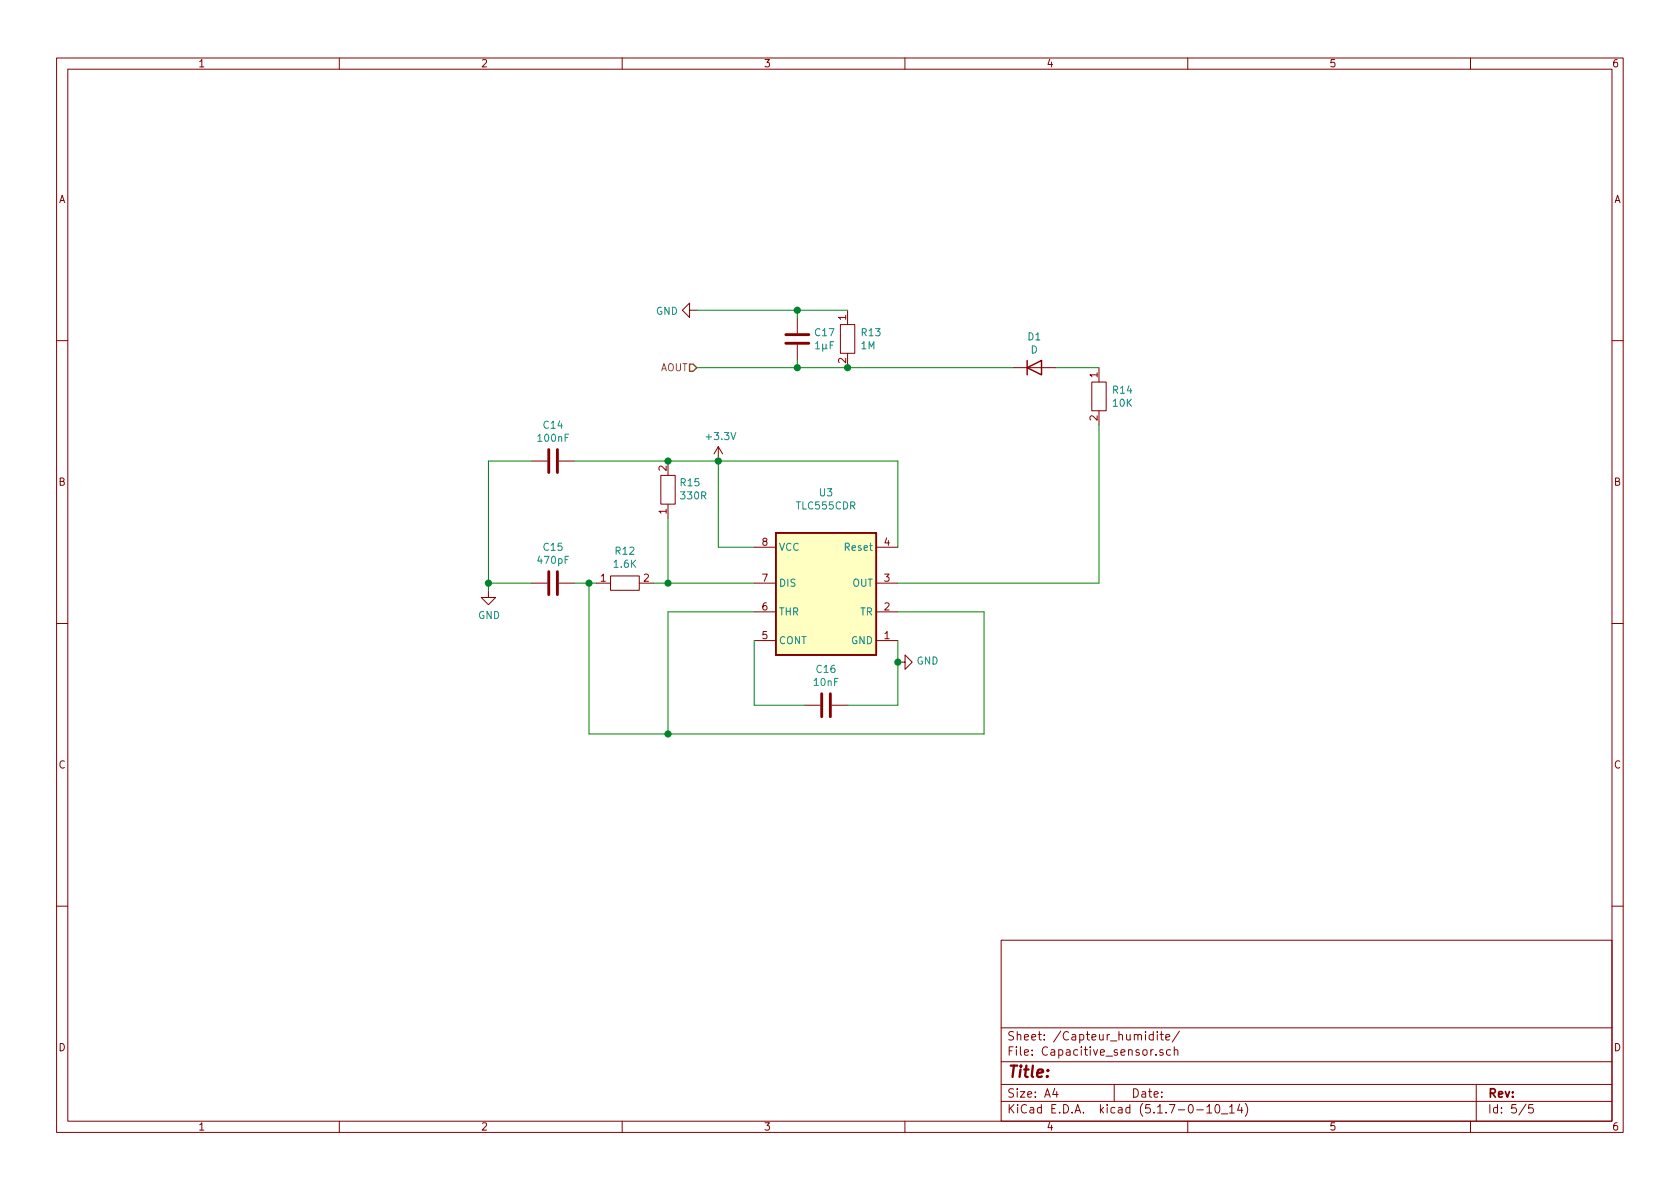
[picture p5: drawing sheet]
EESchema Schematic File Version 4
EELAYER 30 0
EELAYER END
$Descr A4 11693 8268
encoding utf-8
Sheet 5 5
Title ""
Date ""
Rev ""
Comp ""
Comment1 ""
Comment2 ""
Comment3 ""
Comment4 ""
$EndDescr
$Comp
L Kube_library:ICM7555xB U3
U 1 1
P 5750 4000
F 0 "U3" H 5750 4581 50  0000 C CNN
F 1 "TLC555CDR" H 5750 4490 50  0000 C CNN
F 2 "Package_SO:SOIC-8_3.9x4.9mm_P1.27mm" H 6600 3600 50  0001 C CNN
F 3 "http://www.intersil.com/content/dam/Intersil/documents/icm7/icm7555-56.pdf" H 6600 3600 50  0001 C CNN
	1    5750 4000
	1    0    0    -1  
$EndComp
$Comp
L Kube_library:R R14
U 1 1
P 7650 2750
F 0 "R14" V 7604 2838 50  0000 L CNN
F 1 "10K" V 7695 2838 50  0000 L CNN
F 2 "" H 7650 2750 50  0001 C CNN
F 3 "" H 7650 2750 50  0001 C CNN
	1    7650 2750
	0    1    1    0   
$EndComp
Wire Wire Line
	7650 4050 7650 2950
$Comp
L Kube_library:D D1
U 1 1
P 7200 2550
F 0 "D1" H 7200 2767 50  0000 C CNN
F 1 "D" H 7200 2676 50  0000 C CNN
F 2 "" H 7200 2550 50  0001 C CNN
F 3 "~" H 7200 2550 50  0001 C CNN
	1    7200 2550
	1    0    0    -1  
$EndComp
Wire Wire Line
	7650 2550 7350 2550
$Comp
L Kube_library:R R13
U 1 1
P 5900 2350
F 0 "R13" V 5854 2438 50  0000 L CNN
F 1 "1M" V 5945 2438 50  0000 L CNN
F 2 "" H 5900 2350 50  0001 C CNN
F 3 "" H 5900 2350 50  0001 C CNN
	1    5900 2350
	0    1    1    0   
$EndComp
$Comp
L Kube_library:C C17
U 1 1
P 5550 2350
F 0 "C17" V 5504 2465 50  0000 L CNN
F 1 "1µF" V 5595 2465 50  0000 L CNN
F 2 "" V 5700 2388 50  0001 C CNN
F 3 "~" H 5550 2350 50  0001 C CNN
	1    5550 2350
	0    1    1    0   
$EndComp
Wire Wire Line
	7050 2550 5900 2550
Wire Wire Line
	5550 2500 5550 2550
Wire Wire Line
	5550 2550 5900 2550
Connection ~ 5900 2550
Wire Wire Line
	5900 2150 5550 2150
Wire Wire Line
	5550 2150 5550 2200
Connection ~ 5550 2150
$Comp
L power:GND #PWR0137
U 1 1
P 3400 4100
F 0 "#PWR0137" H 3400 3850 50  0001 C CNN
F 1 "GND" H 3405 3927 50  0000 C CNN
F 2 "" H 3400 4100 50  0001 C CNN
F 3 "" H 3400 4100 50  0001 C CNN
	1    3400 4100
	1    0    0    -1  
$EndComp
$Comp
L Kube_library:C C15
U 1 1
P 3850 4050
F 0 "C15" H 3850 4302 50  0000 C CNN
F 1 "470pF" H 3850 4211 50  0000 C CNN
F 2 "" V 4000 4088 50  0001 C CNN
F 3 "~" H 3850 4050 50  0001 C CNN
	1    3850 4050
	1    0    0    -1  
$EndComp
$Comp
L Kube_library:C C14
U 1 1
P 3850 3200
F 0 "C14" H 3850 3452 50  0000 C CNN
F 1 "100nF" H 3850 3361 50  0000 C CNN
F 2 "" V 4000 3238 50  0001 C CNN
F 3 "~" H 3850 3200 50  0001 C CNN
	1    3850 3200
	1    0    0    -1  
$EndComp
Wire Wire Line
	3400 4100 3400 4050
Wire Wire Line
	3400 4050 3700 4050
$Comp
L Kube_library:R R12
U 1 1
P 4350 4050
F 0 "R12" H 4350 4275 50  0000 C CNN
F 1 "1.6K" H 4350 4184 50  0000 C CNN
F 2 "" H 4350 4050 50  0001 C CNN
F 3 "" H 4350 4050 50  0001 C CNN
	1    4350 4050
	1    0    0    -1  
$EndComp
$Comp
L Kube_library:R R15
U 1 1
P 4650 3400
F 0 "R15" V 4696 3322 50  0000 R CNN
F 1 "330R" V 4605 3322 50  0000 R CNN
F 2 "" H 4650 3400 50  0001 C CNN
F 3 "" H 4650 3400 50  0001 C CNN
	1    4650 3400
	0    -1   -1   0   
$EndComp
Wire Wire Line
	4000 3200 4650 3200
Wire Wire Line
	4650 3600 4650 4050
Wire Wire Line
	4650 4050 4550 4050
Wire Wire Line
	4650 4050 5250 4050
Connection ~ 4650 4050
Wire Wire Line
	4150 4050 4100 4050
Wire Wire Line
	4100 4050 4100 5100
Wire Wire Line
	4100 5100 4650 5100
Wire Wire Line
	6850 5100 6850 4250
Wire Wire Line
	6850 4250 6250 4250
Connection ~ 4100 4050
Wire Wire Line
	4100 4050 4000 4050
Wire Wire Line
	3700 3200 3400 3200
Wire Wire Line
	3400 3200 3400 4050
Connection ~ 3400 4050
$Comp
L Kube_library:C C16
U 1 1
P 5750 4900
F 0 "C16" H 5750 5152 50  0000 C CNN
F 1 "10nF" H 5750 5061 50  0000 C CNN
F 2 "" V 5900 4938 50  0001 C CNN
F 3 "~" H 5750 4900 50  0001 C CNN
	1    5750 4900
	1    0    0    -1  
$EndComp
Wire Wire Line
	5900 4900 6250 4900
Wire Wire Line
	6250 4900 6250 4600
Wire Wire Line
	5600 4900 5250 4900
Wire Wire Line
	5250 4900 5250 4450
$Comp
L power:GND #PWR0138
U 1 1
P 6250 4600
F 0 "#PWR0138" H 6250 4350 50  0001 C CNN
F 1 "GND" V 6255 4472 50  0000 R CNN
F 2 "" H 6250 4600 50  0001 C CNN
F 3 "" H 6250 4600 50  0001 C CNN
	1    6250 4600
	0    -1   -1   0   
$EndComp
Connection ~ 6250 4600
Wire Wire Line
	6250 4600 6250 4450
Wire Wire Line
	5250 4250 4650 4250
Wire Wire Line
	4650 4250 4650 5100
Connection ~ 4650 5100
Wire Wire Line
	4650 5100 6850 5100
Wire Wire Line
	5250 3800 5000 3800
Wire Wire Line
	5000 3800 5000 3200
Wire Wire Line
	5000 3200 4650 3200
Connection ~ 4650 3200
$Comp
L power:+3.3V #PWR0139
U 1 1
P 5000 3200
F 0 "#PWR0139" H 5000 3050 50  0001 C CNN
F 1 "+3.3V" H 5015 3373 50  0000 C CNN
F 2 "" H 5000 3200 50  0001 C CNN
F 3 "" H 5000 3200 50  0001 C CNN
	1    5000 3200
	1    0    0    -1  
$EndComp
Connection ~ 5000 3200
Wire Wire Line
	6250 3800 6250 3200
Wire Wire Line
	6250 3200 5000 3200
Wire Wire Line
	6250 4050 7650 4050
$Comp
L power:GND #PWR0140
U 1 1
P 4850 2150
F 0 "#PWR0140" H 4850 1900 50  0001 C CNN
F 1 "GND" V 4855 2022 50  0000 R CNN
F 2 "" H 4850 2150 50  0001 C CNN
F 3 "" H 4850 2150 50  0001 C CNN
	1    4850 2150
	0    1    1    0   
$EndComp
Wire Wire Line
	4850 2150 5550 2150
Text HLabel 4850 2550 0    50   Input ~ 0
AOUT
Wire Wire Line
	5550 2550 4850 2550
Connection ~ 5550 2550
$EndSCHEMATC
